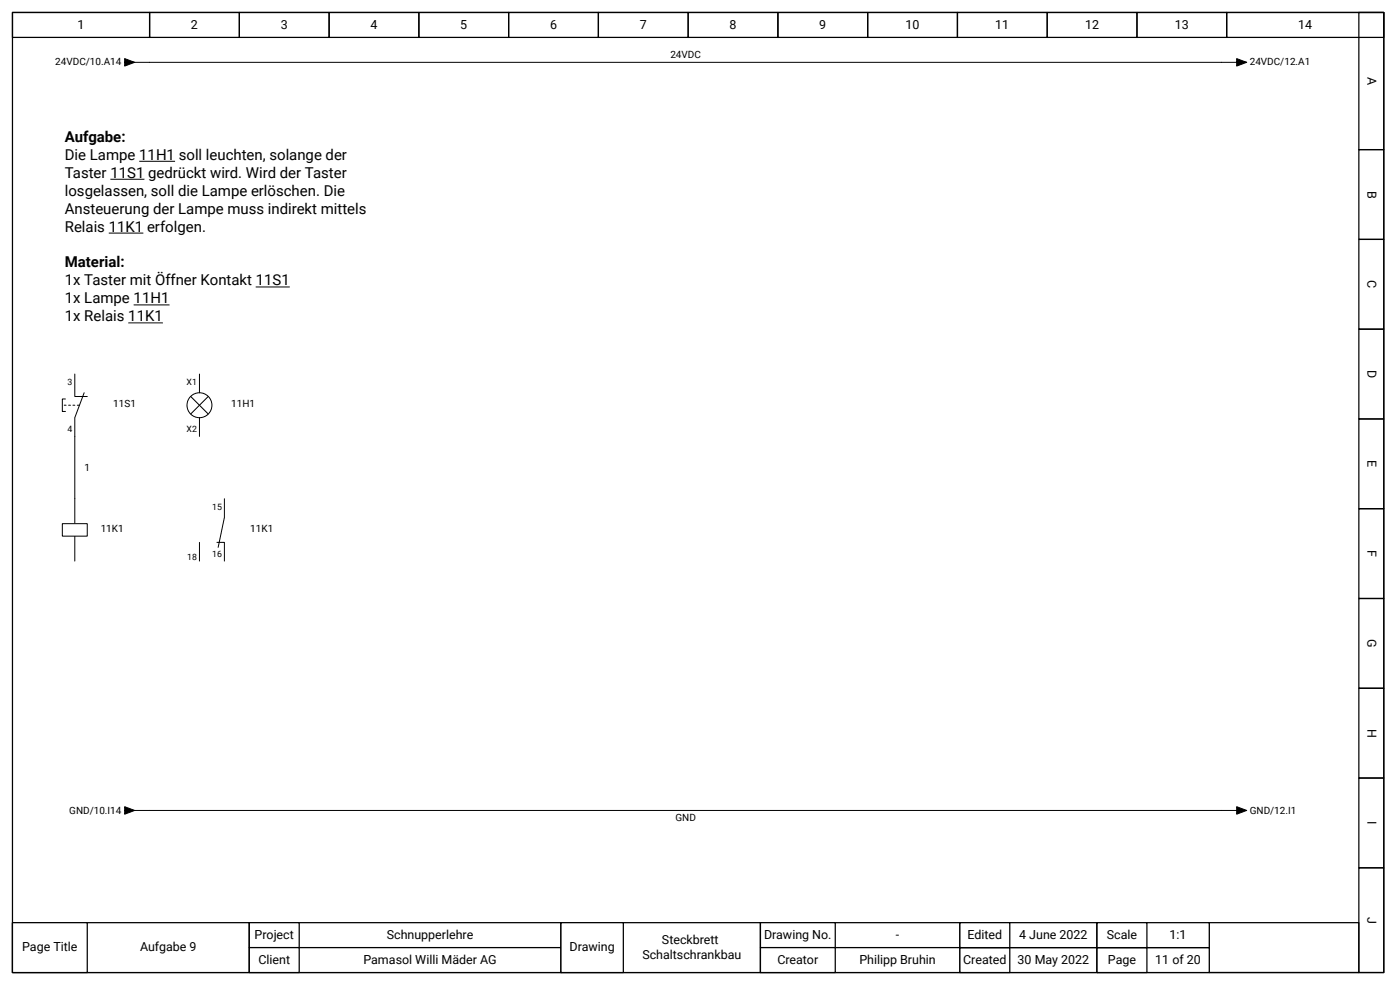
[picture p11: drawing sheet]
<svg xmlns="http://www.w3.org/2000/svg" width="297mm" height="210mm" viewBox="0 0 297 210" stroke-linecap="round" stroke-linejoin="round" font-family="sans-serif">
<path d="M256.6 195.8h31.8v10.6h-31.8z" fill-rule="evenodd" fill="#fff" stroke="#000" stroke-width=".26"/>
<g fill="none" stroke="#000" stroke-width=".26">
<path d="M2.6 2.6h291.1v203.8h-291.1zM2.6 2.6h29.1v5.3h-29.1zM31.7 2.6h19.1v5.3h-19.1zM50.8 2.6h19v5.3h-19zM69.8 2.6h19.1v5.3h-19.1zM88.9 2.6h19v5.3h-19zM107.9 2.6h19.1v5.3h-19.1zM127 2.6h19v5.3h-19zM146 2.6h19.1v5.3h-19.1zM165.1 2.6h19v5.3h-19zM184.1 2.6h19.1v5.3h-19.1zM203.2 2.6h19v5.3h-19z"/>
<path d="M222.2 2.6h19.1v5.3h-19.1zM241.3 2.6h19v5.3h-19zM260.3 2.6h33.4v5.3h-33.4zM288.4 2.6h5.3v29.1h-5.3zM288.4 31.7h5.3v19.1h-5.3zM288.4 50.8h5.3v19h-5.3zM288.4 69.8h5.3v19.1h-5.3zM288.4 88.9h5.3v19h-5.3zM288.4 107.9h5.3v19.1h-5.3zM288.4 127h5.3v19h-5.3zM288.4 146h5.3v19.1h-5.3zM288.4 165.1h5.3v19h-5.3z"/>
<path d="M288.4 184.1h5.3v22.3h-5.3z"/>
</g>
<g fill="#fff" stroke="#000" stroke-width=".26">
<path d="M2.6 195.8h50.3v10.6h-50.3z" fill-rule="evenodd"/>
<path d="M2.6 195.8h15.9v10.6h-15.9z" fill-rule="evenodd"/>
<path d="M52.9 195.8h66.2v5.3h-66.2z" fill-rule="evenodd"/>
<path d="M52.9 195.8h10.6v5.3h-10.6z" fill-rule="evenodd"/>
<path d="M52.9 201.1h66.2v5.3h-66.2z" fill-rule="evenodd"/>
<path d="M52.9 201.1h10.6v5.3h-10.6z" fill-rule="evenodd"/>
<path d="M119.1 195.8h42.3v10.6h-42.3z" fill-rule="evenodd"/>
<path d="M119.1 195.8h13.2v10.6h-13.2z" fill-rule="evenodd"/>
<path d="M161.4 195.8h42.3v5.3h-42.3z" fill-rule="evenodd"/>
<path d="M161.4 195.8h15.9v5.3h-15.9z" fill-rule="evenodd"/>
<path d="M161.4 201.1h42.3v5.3h-42.3z" fill-rule="evenodd"/>
<path d="M161.4 201.1h15.9v5.3h-15.9z" fill-rule="evenodd"/>
<path d="M203.7 201.1h29.1v5.3h-29.1z" fill-rule="evenodd"/>
<path d="M203.7 201.1h10.6v5.3h-10.6z" fill-rule="evenodd"/>
<path d="M203.7 195.8h29.1v5.3h-29.1z" fill-rule="evenodd"/>
<path d="M203.7 195.8h10.6v5.3h-10.6z" fill-rule="evenodd"/>
<path d="M232.8 201.1h23.8v5.3h-23.8z" fill-rule="evenodd"/>
<path d="M232.8 201.1h10.6v5.3h-10.6z" fill-rule="evenodd"/>
<path d="M232.8 195.8h23.8v5.3h-23.8z" fill-rule="evenodd"/>
<path d="M232.8 195.8h10.6v5.3h-10.6z" fill-rule="evenodd"/>
</g>
<g fill="#000" stroke="#000" stroke-width=".21">
<path d="M26.5 12.4l2.1 .8-2.1 .8v-.8h5.2h-5.2z" fill-rule="evenodd"/>
<path d="M259.3 13.2h5.3l-2.1 .8v-1.6l2.1 .8z" fill-rule="evenodd"/>
<path d="M26.5 171.2l2.1 .8-2.1 .8v-.8h5.2h-5.2z" fill-rule="evenodd"/>
<path d="M259.3 172h5.3l-2.1 .8v-1.6l2.1 .8z" fill-rule="evenodd"/>
</g>
<path d="M31.7 13.2h227.6M23.4 38h7.3M29.5 34.2h7.7M23.1 49.5h7.3M27.2 68.5h7.4M28.4 64.7h7.6M54.3 60.9h7.2M31.7 172h227.6" fill="none" stroke="#000" stroke-width=".21"/>
<circle cx="42.3" cy="86" r="2.65" fill="#fff" stroke="#000" stroke-width=".21"/>
<path d="M42.3 79.4v3.9M40.5 84.1l3.7 3.7M42.3 88.6v4M44.2 84.1l-3.7 3.7M15.9 105.8v5.3M15.9 113.8v5.3" fill="none" stroke="#000" stroke-width=".21"/>
<path d="M13.2 111.1h5.3v2.7h-5.3z" fill-rule="evenodd" fill="#fff" stroke="#000" stroke-width=".21"/>
<path d="M15.9 79.4v4.7h2.6M13.9 84.7h-.7v2.6h.7M17.9 83.3l-2 5.3v17.2M42.3 115.1v4M46 115.1h1.6v4M47.6 105.8v4l-1.3 6.4" fill="none" stroke="#000" stroke-width=".21"/>
<path d="M16.8 86h-3.6" fill="none" stroke="#000" stroke-width=".21" stroke-dasharray=".4 .5"/>
<g font-size="3.2">
<text x="13.8" y="30.1">Aufgabe:</text>
<text x="13.8" y="33.9">Die Lampe 11H1 soll leuchten, solange der</text>
<text x="13.8" y="37.7">Taster 11S1 gedrückt wird. Wird der Taster</text>
<text x="13.8" y="41.5">losgelassen, soll die Lampe erlöschen. Die</text>
<text x="13.8" y="45.3">Ansteuerung der Lampe muss indirekt mittels</text>
<text x="13.8" y="49.1">Relais 11K1 erfolgen.</text>
<text x="13.8" y="56.8">Material:</text>
<text x="13.8" y="60.6">1x Taster mit Öffner Kontakt 11S1</text>
<text x="13.8" y="64.4">1x Lampe 11H1</text>
<text x="13.8" y="68.2">1x Relais 11K1</text>
</g>
<g font-size="2.6">
<text x="16.5" y="6.1">1</text>
<text x="40.5" y="6.1">2</text>
<text x="59.6" y="6.1">3</text>
<text x="78.6" y="6.1">4</text>
<text x="97.7" y="6.1">5</text>
<text x="116.7" y="6.1">6</text>
<text x="135.8" y="6.1">7</text>
<text x="154.8" y="6.1">8</text>
<text x="173.9" y="6.1">9</text>
<text x="192.2" y="6.1">10</text>
<text x="211.2" y="6.1">11</text>
<text x="230.3" y="6.1">12</text>
<text x="249.3" y="6.1">13</text>
<text x="275.5" y="6.1">14</text>
<text x="290.2" y="16.3" transform="rotate(90 290.2 16.3)">A</text>
<text x="290.2" y="40.5" transform="rotate(90 290.2 40.5)">B</text>
<text x="290.2" y="59.5" transform="rotate(90 290.2 59.5)">C</text>
<text x="290.2" y="78.5" transform="rotate(90 290.2 78.5)">D</text>
<text x="290.2" y="97.7" transform="rotate(90 290.2 97.7)">E</text>
<text x="290.2" y="116.7" transform="rotate(90 290.2 116.7)">F</text>
<text x="290.2" y="135.6" transform="rotate(90 290.2 135.6)">G</text>
<text x="290.2" y="154.6" transform="rotate(90 290.2 154.6)">H</text>
<text x="290.2" y="174.3" transform="rotate(90 290.2 174.3)">I</text>
<text x="290.2" y="194.5" transform="rotate(90 290.2 194.5)">J</text>
<text x="4.7" y="201.9">Page Title</text>
<text x="29.7" y="201.9">Aufgabe 9</text>
<text x="54" y="199.3">Project</text>
<text x="82.1" y="199.3">Schnupperlehre</text>
<text x="120.9" y="201.9">Drawing</text>
<text x="136.3" y="203.5">Schaltschrankbau</text>
<text x="140.5" y="200.3">Steckbrett</text>
<text x="162.2" y="199.3">Drawing No.</text>
<text x="190.1" y="199.3">-</text>
<text x="205.3" y="199.3">Edited</text>
<text x="216.3" y="199.3">4 June 2022</text>
<text x="234.9" y="199.3">Scale</text>
<text x="248.2" y="199.3">1:1</text>
<text x="54.8" y="204.5">Client</text>
<text x="77.1" y="204.5">Pamasol Willi Mäder AG</text>
<text x="165" y="204.5">Creator</text>
<text x="182.4" y="204.5">Philipp Bruhin</text>
<text x="204.4" y="204.5">Created</text>
<text x="216" y="204.5">30 May 2022</text>
<text x="235.1" y="204.5">Page</text>
<text x="245.2" y="204.5">11 of 20</text>
</g>
<g font-size="2.1">
<text x="11.7" y="13.9">24VDC/10.A14</text>
<text x="142.3" y="12.3">24VDC</text>
<text x="265.2" y="13.9">24VDC/12.A1</text>
<text x="24" y="86.4">11S1</text>
<text x="49.1" y="86.4">11H1</text>
<text x="17.9" y="99.9">1</text>
<text x="21.4" y="112.8">11K1</text>
<text x="53.1" y="112.8">11K1</text>
<text x="14.7" y="172.6">GND/10.I14</text>
<text x="265.2" y="172.6">GND/12.I1</text>
<text x="143.4" y="174.2">GND</text>
</g>
<g font-size="1.9">
<text x="14.3" y="81.7">3</text>
<text x="39.6" y="81.7">X1</text>
<text x="14.3" y="91.7">4</text>
<text x="39.6" y="91.7">X2</text>
<text x="45" y="108.2">15</text>
<text x="39.7" y="118.8">18</text>
<text x="45" y="118.2">16</text>
</g>
</svg>
